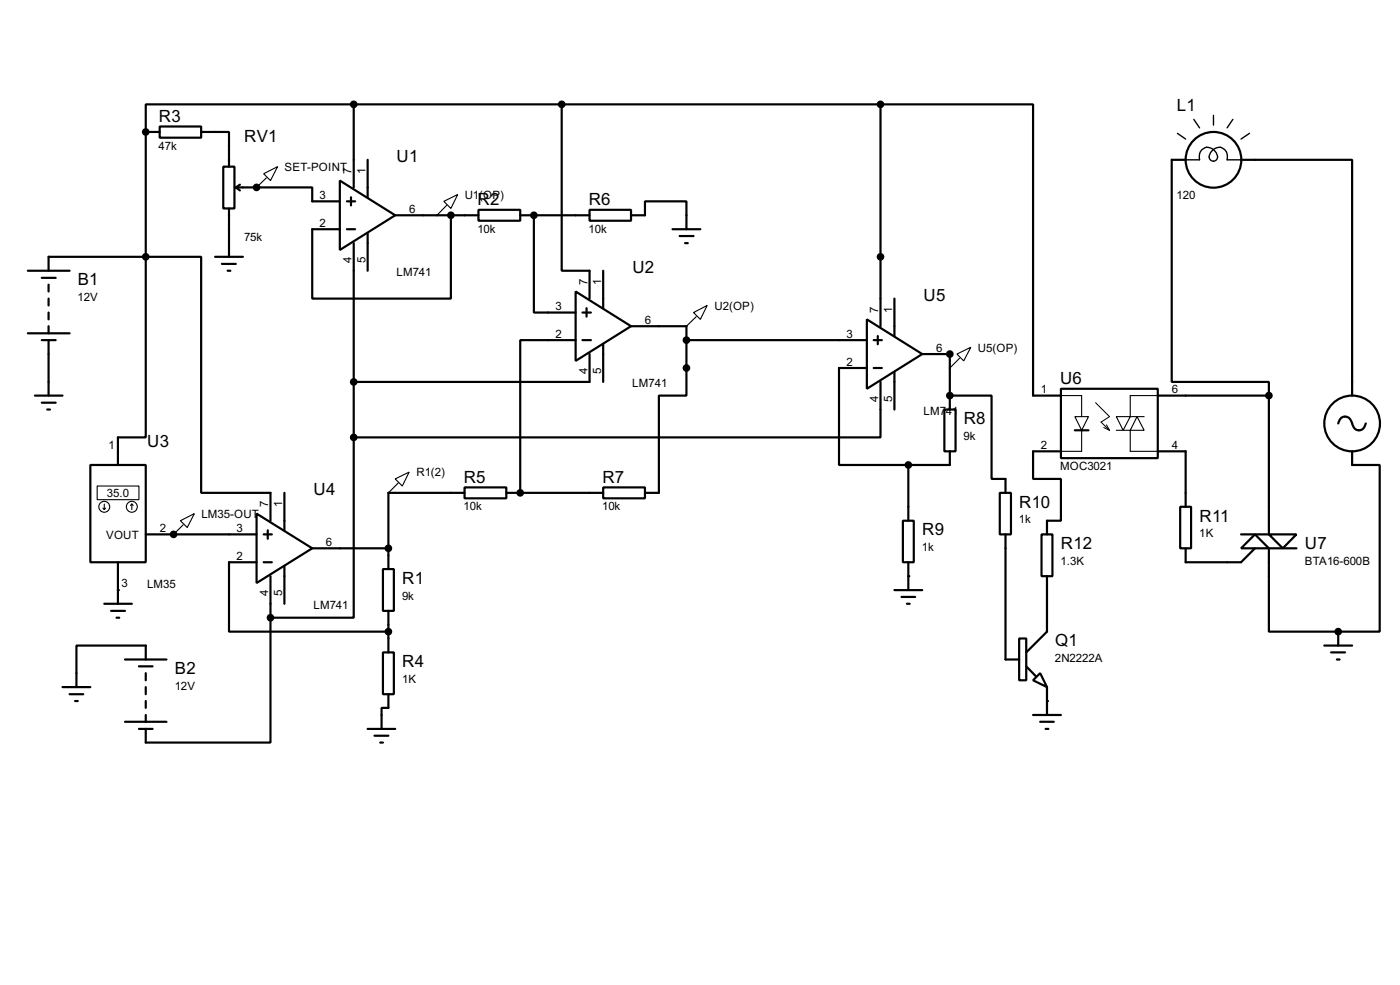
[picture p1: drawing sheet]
<svg xmlns="http://www.w3.org/2000/svg" width="256mm" height="180mm" viewBox="0 0 256 180" stroke-linecap="round" stroke-linejoin="round" font-family="sans-serif">
<g fill="none" stroke="#000" stroke-width=".4">
<path d="M64.8 19.1h-38.1v5.1M64.8 19.1v15.2M64.8 19.1h96.5M102.9 19.1v30.5h5.1v5.1M161.3 19.1h28v53.3h5.1M161.3 19.1v40.6M26.7 24.2v22.8M26.7 24.2h2.6M29.3 23.2h7.6v2h-7.6zM36.9 24.2h5.1v6.3M40.9 30.5h2.1v7.7h-2.1zM42 38.2v8.8"/>
<path d="M43.2 34.3h14v2.6h5.1M43.2 34.3l.8 .6M44 33.8l-.8 .5M62.3 33.1l10.1 6.3-10.1 6.4zM63.6 36.9h1.5M64.3 36.1v1.5M67.4 29.3v6.8M72.4 39.4h15.3M82.6 39.4v15.3h-25.4v-12.7h5.1M87.7 38.4h7.6v2h-7.6zM95.3 39.4h12.7M97.8 39.4v17.8h7.7"/>
<path d="M108 38.4h7.6v2h-7.6zM115.6 39.4h2.6v-2.5h7.6v5.1M217.2 29.3h-2.5v40.6h17.8v2.5M227.4 29.3h20.3v43.1M5.1 49.6h7.7M7.7 50.9h2.5M8.9 52.1v1.3M8.9 54.7v1.2M8.9 57.2v1.3M8.9 59.7v1.3M26.7 47v33.1h-5.1v5M26.7 47h10.2v43.2h12.7v5.1"/>
<path d="M26.7 47h-17.8v2.6M39.4 47h5.1M40.7 48.3h2.5M41.7 49.6h.5M63.6 42h1.5M64.8 44.5v35.6M67.4 42.7v6.9M105.5 53.4l10.1 6.3-10.1 6.4zM106.7 57.2h1.6M107.5 56.4v1.6M110.5 49.6v6.8M115.6 59.7h10.2v12.7h-5.1v17.8h-2.5"/>
<path d="M123.2 42h5.1M124.5 43.2h2.6M125.5 44.5h.5M158.8 58.5l10.2 6.3-10.2 6.4zM163.9 54.7v6.8M5.1 61h7.7M6.4 72.4h5.1M7.7 62.3h2.5M7.7 73.7h2.5M8.7 75h.5M8.9 62.3v10.1M105.5 62.3h-10.2v27.9"/>
<path d="M106.7 62.3h1.6M108 64.8v5.1h-43.2M110.5 63v6.9M125.8 62.3h33M158.8 67.4h-5.1v17.7h12.7M160.1 62.3h1.5M160.1 67.4h1.5M160.8 61.5v1.5M161.3 69.9v10.2h-96.5M163.9 68.1v6.9M169 64.8h5v10.2M173 75h2.1v7.6h-2.1z"/>
<path d="M174 72.4h7.7v15.3h2.5v2.5M194.4 71.2h17.7v12.7h-17.7zM196.9 78.8h2.5M212.1 72.4h20.4M232.5 72.4v25.4h-5.1M245.2 77.5a1.28 1.28 0 0 1 1.2-1.3 1.28 1.28 0 0 1 1.3 1.3 1.25 1.25 0 0 0 1.3 1.3 1.25 1.25 0 0 0 1.2-1.3M16.6 85.1h10.1v17.8h-10.1zM26.7 97.8h20.3M47 94l10.2 6.4-10.2 6.3zM48.3 97.8h1.5M49.1 97.1v1.5M52.1 90.2v6.9"/>
<path d="M64.8 80.1v33h-15.2M85.1 89.2h7.7v2h-7.7zM85.1 90.2h-13.9v14M92.8 90.2h17.7M110.5 89.2h7.7v2h-7.7zM165.4 95.3h2v7.6h-2zM166.4 85.1v10.2M174 82.6v2.5h-7.6M183.2 90.2h2v7.6h-2zM184.2 97.8v22.9h2.5M190.8 97.8h2v7.7h-2zM194.4 82.6h-5.1v5.1h5.1v7.6h-2.6v2.5"/>
<path d="M212.1 82.6h5.1v10.2M216.2 92.8h2v7.6h-2zM232.5 97.8h5l-2.5 2.6zM247.7 82.6v2.5h5.1v30.5h-7.6M19.1 110.5h5.1M20.4 111.8h2.5M21.4 113.1h.5M21.6 102.9v7.6M47 102.9h-5v12.7h29.2M48.3 102.9h1.5M49.6 113.1v22.8h-22.9v-2.5M49.6 105.5v7.6"/>
<path d="M52.1 103.7v6.8M57.2 100.4h14M70.2 104.2h2v7.6h-2zM70.2 119.4h2v7.7h-2zM71.2 111.8v7.6M163.9 108h5.1M165.2 109.3h2.5M166.2 110.5h.5M166.4 102.9v5.1M186.7 116.9h1.3v7.6h-1.3zM191.8 105.5v10.1l-3.8 3.8M217.2 100.4v2.5h10.2l2.5-2.5"/>
<path d="M227.4 100.4l2.5-2.6 2.6 2.6zM237.5 100.4h-5v15.2h12.7M242.6 118.2h5.1M243.9 119.4h2.5M245.2 115.6v2.6M11.5 125.8h5.1M12.8 127.1h2.5M13.8 128.3h.5M22.9 120.7h7.6M22.9 132.1h7.6M25.5 133.4h2.5M25.5 122h2.5"/>
<path d="M26.7 120.7v-2.5h-12.7v7.6M26.7 123.2v1.3M26.7 125.8v1.3M26.7 128.3v1.3M26.7 130.9v1.2M67.4 133.4h5M68.6 134.7h2.6M69.7 135.9h.5M71.2 127.1v2.5h-1.3v3.8M188 122l1.8 1.8M189.3 124.5l1.3-1.3 1.2 2.6zM189.3 130.9h5.1"/>
<path d="M190.6 132.1h2.5M191.6 133.4h.5M191.8 125.8v5.1M244.9 120.7h.5"/>
<circle cx="222.3" cy="29.3" r="5.1"/>
<circle cx="247.7" cy="77.5" r="5.1"/>
</g>
<g fill="#000">
<circle cx="26.7" cy="24.2" r=".2"/>
<circle cx="47" cy="34.3" r=".2"/>
<circle cx="97.8" cy="39.4" r=".2"/>
<circle cx="174" cy="72.4" r=".2"/>
<circle cx="174" cy="64.8" r=".2"/>
<circle cx="31.8" cy="97.8" r=".2"/>
<circle cx="95.3" cy="90.2" r=".2"/>
<circle cx="21.6" cy="108" r=".2"/>
<circle cx="166.4" cy="105.5" r=".2"/>
<circle cx="245.2" cy="115.6" r=".2"/>
<circle cx="191.8" cy="128.3" r=".2"/>
</g>
<g fill="#000" stroke="#000" stroke-width=".4">
<circle cx="64.8" cy="19.1" r=".5"/>
<circle cx="102.9" cy="19.1" r=".5"/>
<circle cx="161.3" cy="19.1" r=".5"/>
<circle cx="26.7" cy="24.2" r=".5"/>
<circle cx="47" cy="34.3" r=".5"/>
<circle cx="82.6" cy="39.4" r=".5"/>
<circle cx="97.8" cy="39.4" r=".5"/>
<circle cx="26.7" cy="47" r=".5"/>
<circle cx="161.3" cy="47" r=".5"/>
<circle cx="64.8" cy="69.9" r=".5"/>
<circle cx="125.7" cy="62.3" r=".5"/>
<circle cx="125.7" cy="67.4" r=".5"/>
<circle cx="174" cy="64.8" r=".5"/>
<circle cx="174" cy="72.4" r=".5"/>
<circle cx="232.4" cy="72.4" r=".5"/>
<circle cx="31.8" cy="97.8" r=".5"/>
<circle cx="64.8" cy="80.1" r=".5"/>
<circle cx="95.3" cy="90.2" r=".5"/>
<circle cx="166.4" cy="85.1" r=".5"/>
<circle cx="49.5" cy="113.1" r=".5"/>
<circle cx="71.1" cy="115.6" r=".5"/>
<circle cx="71.1" cy="100.4" r=".5"/>
<circle cx="245.1" cy="115.6" r=".5"/>
</g>
<g fill="none" stroke="#000" stroke-width=".2">
<path d="M48.3 31.8l2.6-1.3-1.3 2.6zM48.8 32.6l-1.8 1.7M81.3 36.9l2.6-1.3-1.3 2.6zM81.8 37.6l-1.7 1.8M127.1 57.2l2.5-1.3-1.3 2.6zM127.6 58l-1.8 1.7M175.3 64.8l2.6-1.2-1.3 2.5zM175.8 65.6l-1.8 1.8M194.4 72.4h3.8v3.9M196.9 76.3h2.5l-1.2 2.5zM198.2 78.8v3.8h-3.8M204.5 76.3h2.6l-1.3 2.5z"/>
<path d="M204.5 78.8h2.6v3.8h5M208.3 76.3l1.3 2.5h-2.5zM212.1 72.4h-5v3.9h2.5M17.8 89h7.7v2.5h-7.7zM18.9 93l.2 .3M19.1 92.3v1M19.4 93l-.3 .3M24.2 92.3l-.3 .2M24.2 92.3l.2 .2M24.2 92.3v1M33.1 95.3l2.5-1.3-1.3 2.6zM33.6 96.1l-1.8 1.7"/>
<path d="M72.4 87.7l2.6-1.3-1.3 2.6zM73 88.4l-1.8 1.8"/>
<circle cx="19.1" cy="92.8" r="1"/>
<circle cx="24.1" cy="92.8" r="1"/>
</g>
<path d="M200.7 73.7l2.6 2.6-1.6 1 1.6 1.5M202.2 78.3l1.1 .5M202.7 77.8l.6 1" fill="none" stroke="#000" stroke-width=".18"/>
<path d="M215.7 24.4l1.5 1.1M217.2 29.3h2.6a1.66 1.66 0 0 1 .9-2.2 1.66 1.66 0 0 1 2.1 .9 .81 .81 0 0 1 0 1.3 .81 .81 0 0 1-1.3-.3 1.82 1.82 0 0 1 2.4-1.9 1.73 1.73 0 0 1 .9 2.2h2.6M218.7 21.9l1.1 1.5M222.3 21.1v1.8M225.9 21.9l-1.1 1.5M228.9 24.4l-1.5 1.1" fill="none" stroke="#000" stroke-width=".25"/>
<g font-size="3.5">
<text x="29.1" y="22.4">R3</text>
<text x="215.6" y="20.4">L1</text>
<text x="44.8" y="25.9">RV1</text>
<text x="72.7" y="29.7">U1</text>
<text x="87.5" y="37.6">R2</text>
<text x="107.9" y="37.6">R6</text>
<text x="14.3" y="52.2">B1</text>
<text x="115.9" y="50.1">U2</text>
<text x="169.2" y="55.1">U5</text>
<text x="194.2" y="70.4">U6</text>
<text x="176.6" y="77.6">R8</text>
<text x="27" y="81.8">U3</text>
<text x="85" y="88.4">R5</text>
<text x="110.4" y="88.4">R7</text>
<text x="57.5" y="90.7">U4</text>
<text x="186.7" y="92.9">R10</text>
<text x="219.8" y="95.5">R11</text>
<text x="169" y="98">R9</text>
<text x="194.4" y="100.5">R12</text>
<text x="239.1" y="100.5">U7</text>
<text x="73.7" y="106.9">R1</text>
<text x="193.3" y="118.3">Q1</text>
<text x="32.1" y="123.4">B2</text>
<text x="73.7" y="122.1">R4</text>
</g>
<g font-size="2.4">
<text x="29.1" y="27.4">47k</text>
<text x="52.1" y="31.3">SET-POINT</text>
<text x="64.4" y="31.8" transform="rotate(-90 64.4 31.8)">7</text>
<text x="67" y="31.8" transform="rotate(-90 67 31.8)">1</text>
<text x="58.6" y="36.5">3</text>
<text x="58.6" y="41.6">2</text>
<text x="75" y="39">6</text>
<text x="85.1" y="36.4">U1(OP)</text>
<text x="215.5" y="36.5">120</text>
<text x="44.7" y="44.1">75k</text>
<text x="87.5" y="42.6">10k</text>
<text x="107.8" y="42.6">10k</text>
<text x="64.4" y="48.2" transform="rotate(-90 64.4 48.2)">4</text>
<text x="66.9" y="48.2" transform="rotate(-90 66.9 48.2)">5</text>
<text x="72.6" y="50.5">LM741</text>
<text x="107.6" y="52.1" transform="rotate(-90 107.6 52.1)">7</text>
<text x="110.1" y="52.1" transform="rotate(-90 110.1 52.1)">1</text>
<text x="14.2" y="55.2">12V</text>
<text x="101.8" y="56.8">3</text>
<text x="118.2" y="59.3">6</text>
<text x="130.9" y="56.7">U2(OP)</text>
<text x="160.9" y="57.2" transform="rotate(-90 160.9 57.2)">7</text>
<text x="163.5" y="57.2" transform="rotate(-90 163.5 57.2)">1</text>
<text x="101.8" y="61.9">2</text>
<text x="155.1" y="61.9">3</text>
<text x="171.5" y="64.4">6</text>
<text x="179.1" y="64.4">U5(OP)</text>
<text x="107.6" y="68.5" transform="rotate(-90 107.6 68.5)">4</text>
<text x="110.1" y="68.5" transform="rotate(-90 110.1 68.5)">5</text>
<text x="115.8" y="70.8">LM741</text>
<text x="155.1" y="67">2</text>
<text x="190.7" y="72">1</text>
<text x="214.7" y="72">6</text>
<text x="160.9" y="73.6" transform="rotate(-90 160.9 73.6)">4</text>
<text x="163.5" y="73.6" transform="rotate(-90 163.5 73.6)">5</text>
<text x="169.2" y="75.9">LM7</text>
<text x="173.3" y="75.9">41</text>
<text x="19.9" y="82.2">1</text>
<text x="176.5" y="80.6">9k</text>
<text x="190.7" y="82.2">2</text>
<text x="214.7" y="82.2">4</text>
<text x="76.3" y="87.2">R1(2)</text>
<text x="194.2" y="86.1">MOC3021</text>
<text x="19.6" y="91">35.0</text>
<text x="36.9" y="94.8">LM35-OUT</text>
<text x="49.1" y="92.8" transform="rotate(-90 49.1 92.8)">7</text>
<text x="51.7" y="92.8" transform="rotate(-90 51.7 92.8)">1</text>
<text x="84.9" y="93.4">10k</text>
<text x="110.3" y="93.4">10k</text>
<text x="186.7" y="95.8">1k</text>
<text x="19.4" y="98.6">VOUT</text>
<text x="29.3" y="97.4">2</text>
<text x="43.4" y="97.4">3</text>
<text x="59.7" y="100">6</text>
<text x="168.9" y="100.9">1k</text>
<text x="219.7" y="98.4">1K</text>
<text x="22.3" y="107.5">3</text>
<text x="26.9" y="107.7">LM35</text>
<text x="43.4" y="102.5">2</text>
<text x="194.3" y="103.5">1.3K</text>
<text x="239" y="103.5">BTA16-600B</text>
<text x="49.1" y="109.2" transform="rotate(-90 49.1 109.2)">4</text>
<text x="51.7" y="109.2" transform="rotate(-90 51.7 109.2)">5</text>
<text x="57.4" y="111.5">LM741</text>
<text x="73.7" y="109.8">9k</text>
<text x="73.7" y="125">1K</text>
<text x="193.3" y="121.2">2N2222A</text>
<text x="32" y="126.3">12V</text>
</g>
</svg>
